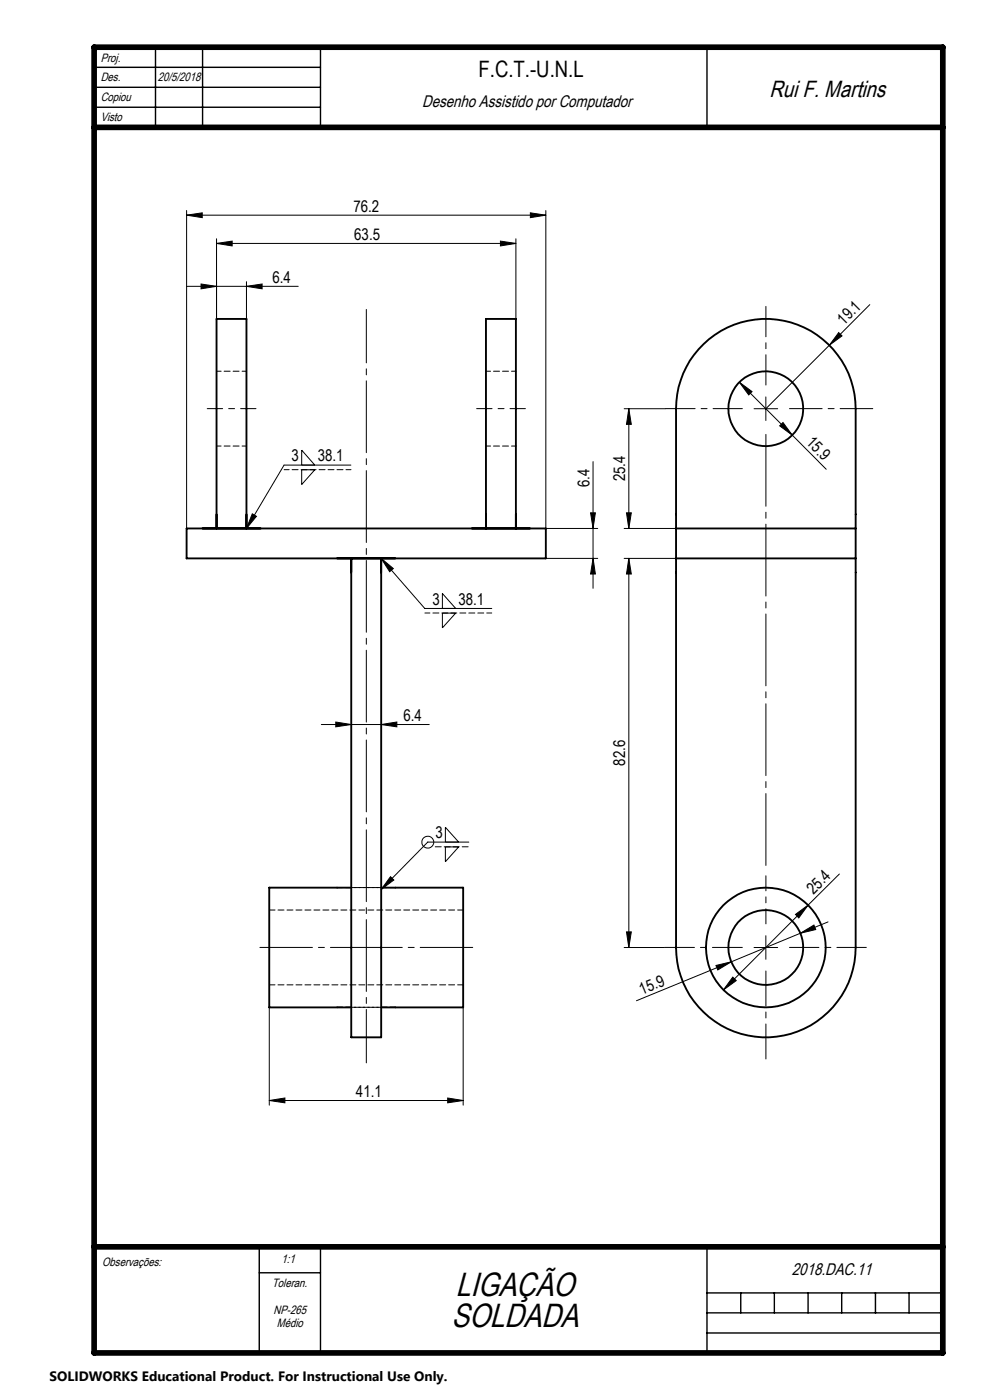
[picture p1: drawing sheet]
<svg xmlns="http://www.w3.org/2000/svg" width="210mm" height="297mm" viewBox="0 0 210 297" stroke-linecap="round" stroke-linejoin="round" font-family="sans-serif">
<g fill="none" stroke="#000" stroke-width=".21">
<path d="M39.6 45.6l3.3-.4v1zM39.6 44.7v67.4M39.6 45.6h76.2M45.9 51.6l3.3-.5v1.1zM45.9 50.7v17M45.9 51.6h63.5M52.3 59.8v7.9M106.2 51.1l3.2 .5-3.2 .6zM109.4 50.7v17M112.5 45.2l3.3 .4-3.3 .6zM115.8 44.7v67.4h11M39.6 60.7h23.7"/>
<path d="M42.7 60.3l3.2 .4-3.2 .6zM52.3 60.7l3.3-.4v1zM175.9 73.2l-13.4 13.5M177.9 70.6l.7 .7-2.7 1.9zM184.5 64.6l-8.6 8.6M64 98.7v-3.2l2.8 3.2M64 99.7h2.8l-2.8 3.1zM74.4 98.7h-14.1l-8 13.4M125.8 97.9v26.9M132.4 86.7h8.8M133.4 86.7v25.4M133.4 86.7l.5 3.3h-1z"/>
<path d="M156.8 81.1l11.3 11.2M156.8 81.1l2.7 2-.7 .7zM159.9 86.7h5.1M162.5 84.2v5M165.4 90.3l.7-.7 2 2.7zM168.1 92.3l7.2 7.3M53.5 109l.9 .5-2.1 2.6zM80.9 118.5l2.5 2.1-.7 .7zM80.9 118.5l9.2 10.6h14.2M115.8 118.5h11M125.3 108.8h1l-.5 3.3zM125.8 118.5l.5 3.3h-1z"/>
<path d="M132.4 112.1h11M132.4 118.5h11M132.9 108.8h1l-.5 3.3zM133.4 118.5l.5 3.3h-1zM133.4 118.5v82.5M93.8 129.1v-3.2l2.9 3.2M93.8 130.1h2.9l-2.9 3.1zM68.2 153.7h22.9M71.2 153.2l3.3 .5-3.3 .5zM80.9 153.7l3.3-.5v1zM94.5 178.6v-3.1l2.8 3.1M94.5 179.7h2.8l-2.8 3.1z"/>
<path d="M99.4 178.6h-8.7l-9.8 10.1M82.8 186l.7 .7-2.6 2zM132.9 197.7h1l-.5 3.3zM162.5 198.5v5M168.7 194l2.7-2-2 2.7zM169.8 198l2.8-1.8 .4 1zM169.8 198l-14.7 6M171.4 192l-17.9 18M175.6 195.6l-5.8 2.4M178 185.4l-6.6 6.6M57.1 213.7v20.8M98.2 213.7v20.8"/>
<path d="M132.4 201h8.5M151.9 204.8l3.2-.8-2.8 1.8zM155.1 204l-20.1 8.3M155.4 207.3l.8 .7-2.7 2zM159.9 201h5.1M57.1 233.5l3.3-.6v1.1zM57.1 233.5h41.1M95 232.9l3.2 .6-3.2 .5z"/>
<circle cx="90.7" cy="178.7" r="1.26"/>
</g>
<path d="M44 86.7h10.3M111.5 86.7h-10.4M162.5 196v-10.2" fill="none" stroke="#000" stroke-width=".21" stroke-dasharray="15.2 1.3 1.3 1.3" stroke-dashoffset="12"/>
<path d="M157.5 201h-16.5" fill="none" stroke="#000" stroke-width=".21" stroke-dasharray="15.2 1.3 1.3 1.3" stroke-dashoffset="8.9"/>
<path d="M162.5 206v18.7" fill="none" stroke="#000" stroke-width=".21" stroke-dasharray="15.2 1.3 1.3 1.3" stroke-dashoffset="7.8"/>
<path d="M157.5 86.7h-16.3M167.5 201h16.3" fill="none" stroke="#000" stroke-width=".21" stroke-dasharray="15.2 1.3 1.3 1.3" stroke-dashoffset="9"/>
<path d="M162.5 81.7v-16.7" fill="none" stroke="#000" stroke-width=".21" stroke-dasharray="15.2 1.3 1.3 1.3" stroke-dashoffset="8.8"/>
<path d="M162.5 91.7v92.4" fill="none" stroke="#000" stroke-width=".21" stroke-dasharray="15.2 1.3 1.3 1.3" stroke-dashoffset="-.5"/>
<path d="M167.5 86.7h17.6" fill="none" stroke="#000" stroke-width=".21" stroke-dasharray="15.2 1.3 1.3 1.3" stroke-dashoffset="8.3"/>
<path d="M55.1 201h45.2" fill="none" stroke="#000" stroke-width=".21" stroke-dasharray="15.2 1.3 1.3 1.3" stroke-dashoffset="4.1"/>
<path d="M77.7 225.5v-159.9" fill="none" stroke="#000" stroke-width=".21" stroke-dasharray="15.2 1.3 1.3 1.3" stroke-dashoffset="3.9"/>
<g fill="none" stroke="#000" stroke-width=".3">
<path d="M20 14.3h48M20 18.5h48M33 10v17M43 10v17M68 10v17M150 10v17M20 22.8h48M55 264.5v22.5M55 270h13M68 264.5v22.5M150 264.5v22.5M150 274.3h50"/>
<path d="M150 278.5h50M157.1 274.3v4.2M164.3 274.3v4.2M171.4 274.3v4.2M178.5 274.3v4.2M185.7 274.3v4.2M192.8 274.3v4.2M150 282.8h50"/>
</g>
<g fill="none" stroke="#000" stroke-width=".4">
<path d="M149.3 73a19 19 0 0 1 20.6-3.8 19 19 0 0 1 11.6 17.5v114.3a19.1 19.1 0 0 1-19 19.1 19.1 19.1 0 0 1-19.1-19.1v-114.3a18.8 18.8 0 0 1 5.9-13.7zM39.6 112.1h76.2v6.4h-76.2zM45.9 112.1v-44.4h6.4v44.4M74.5 118.5v101.6h6.4v-101.6M103.1 112.1v-44.4h6.3v44.4M143.4 112.1h38.1M143.4 118.5h38.1M74.5 188.3h-17.4v25.4h17.4M80.9 188.3h17.3v25.4h-17.3"/>
<circle cx="162.5" cy="86.7" r="7.9"/>
<circle cx="162.5" cy="201" r="7.9"/>
<circle cx="162.5" cy="201" r="12.7"/>
</g>
<path d="M20 10h180v277h-180zM20 27h180M20 264.5h180" fill="none" stroke="#000" stroke-width="1.2"/>
<path d="M74.5 99.6h-14.2M104.3 130h-14.2M83.9 188.3h-12.4M71.5 213.7h12.4" fill="none" stroke="#000" stroke-width=".21" stroke-dasharray="1.3 .6" stroke-dashoffset=".2"/>
<path d="M99.5 179.6h-7.3" fill="none" stroke="#000" stroke-width=".21" stroke-dasharray="1.3 .6" stroke-dashoffset="-.2"/>
<g fill="#000">
<path d="M177.9 70.6l.7 .7-2.7 1.9z"/>
<path d="M45.9 51.6l3.3-.5v1.1zM106.2 51.1l3.2 .5-3.2 .6zM39.6 45.6l3.3-.4v1zM112.5 45.2l3.3 .4-3.3 .6zM71.2 153.2l3.3 .5-3.3 .5zM80.9 153.7l3.3-.5v1zM57.1 233.5l3.3-.6v1.1zM95 232.9l3.2 .6-3.2 .5z"/>
<path d="M52.3 60.7l3.3-.4v1zM42.7 60.3l3.2 .4-3.2 .6z"/>
<path d="M156.8 81.1l2 2.7 .7-.7zM166.1 89.6l-.7 .7 2.7 2z"/>
<path d="M53.5 109l.9 .5-2.1 2.6zM80.9 118.5l2.5 2.1-.7 .7zM82.8 186l.7 .7-2.6 2z"/>
<path d="M125.3 108.8h1l-.5 3.3zM125.8 118.5l.5 3.3h-1zM133.4 118.5l.5 3.3h-1zM132.9 197.7h1l-.5 3.3z"/>
<path d="M132.9 108.8h1l-.5 3.3zM133.4 86.7l.5 3.3h-1z"/>
<path d="M169.8 198l3.2-.8-.4-1zM151.9 204.8l.4 1 2.8-1.8z"/>
<path d="M155.4 207.3l-1.9 2.7 2.7-2zM168.7 194l.7 .7 2-2.7z"/>
</g>
<path d="M52.3 78.8h-6.3M109.5 78.8h-6.4M46 94.6h6.3M103.1 94.6h6.4M80.9 188.3h-6.4M74.5 213.7h6.4" fill="none" stroke="#000" stroke-width=".21" stroke-dasharray="1.3 .6" stroke-dashoffset=".3"/>
<path d="M74.5 188.3h-3M83.9 188.3h-3M98.3 193.1h-41.2M57.1 208.9h41.2M71.5 213.7h3M80.9 213.7h3" fill="none" stroke="#000" stroke-width=".21" stroke-dasharray="1.3 .6" stroke-dashoffset=".1"/>
<g font-size="7.1">
<text x="96.7" y="275">LIGAÇÃO</text>
<text x="95.7" y="281.5">SOLDADA</text>
</g>
<text font-size="5" x="163.2" y="20.5">Rui F. Martins</text>
<text font-size="4.8" x="101.5" y="16.3">F.C.T.-U.N.L</text>
<g font-size="3.6">
<text x="89.5" y="22.6">Desenho Assistido por Computador</text>
<text x="168" y="270.4">2018.DAC.11</text>
</g>
<g font-size="3.4">
<text x="75" y="44.9">76.2</text>
<text x="75.1" y="50.9">63.5</text>
<text x="57.8" y="60">6.4</text>
<text x="179" y="69.1" transform="rotate(-45 179 69.1)">19.1</text>
<text x="170.8" y="94" transform="rotate(45 170.8 94)">15.9</text>
<text x="61.9" y="97.9">3</text>
<text x="67.4" y="97.9">38.1</text>
<text x="125" y="103.4" transform="rotate(-90 125 103.4)">6.4</text>
<text x="132.6" y="102.1" transform="rotate(-90 132.6 102.1)">25.4</text>
<text x="91.7" y="128.3">3</text>
<text x="97.3" y="128.3">38.1</text>
<text x="85.6" y="152.9">6.4</text>
<text x="132.6" y="162.5" transform="rotate(-90 132.6 162.5)">82.6</text>
<text x="92.3" y="177.9">3</text>
<text x="172.5" y="189.8" transform="rotate(-45 172.5 189.8)">25.4</text>
<text x="136.2" y="211" transform="rotate(-22 136.2 211)">15.9</text>
<text x="75.5" y="232.7">41.1</text>
</g>
<text font-size="2.9" x="10.5" y="292.9">SOLIDWORKS Educational Product. For Instructional Use Only.</text>
<g font-size="2.6">
<text x="21.4" y="17.2">Des.</text>
<text x="21.4" y="13.2">Proj.</text>
<text x="33.5" y="17.2">20/5/2018</text>
<text x="21.4" y="21.5">Copiou</text>
<text x="21.4" y="25.6">Visto</text>
<text x="21.7" y="268.6">Observações:</text>
<text x="59.7" y="267.9">1:1</text>
<text x="57.7" y="272.9">Toleran.</text>
<text x="58" y="278.7">NP-265</text>
<text x="58.7" y="281.5">Médio</text>
</g>
</svg>
